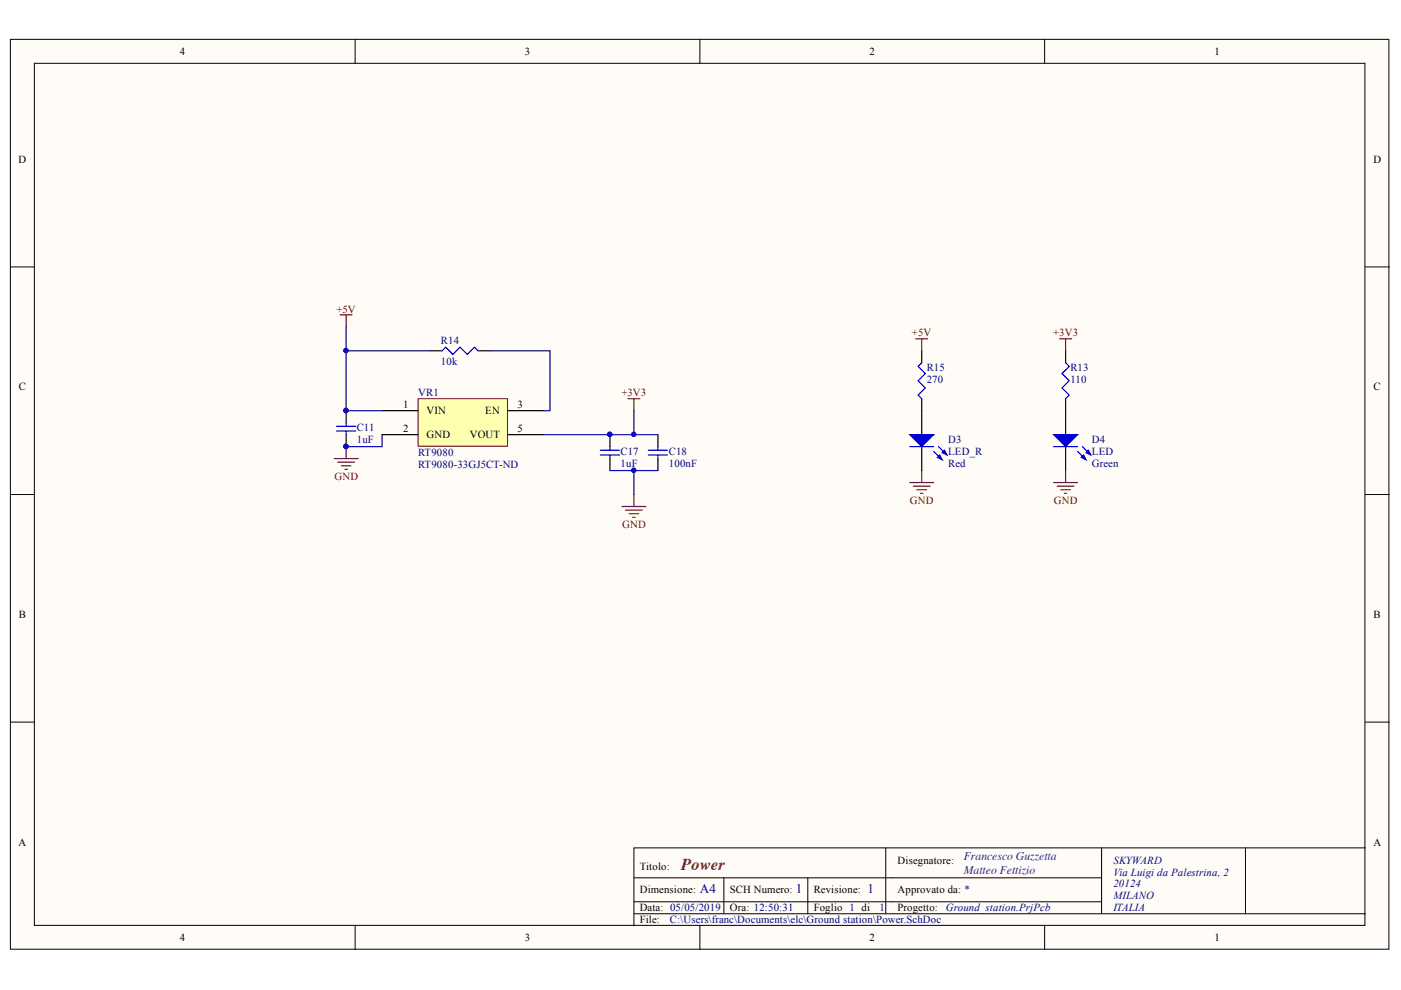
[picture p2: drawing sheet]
<svg xmlns="http://www.w3.org/2000/svg" width="297mm" height="210mm" viewBox="0 0 297 210" stroke-linecap="round" stroke-linejoin="round" font-family="sans-serif">
<!-- layer: Layer 1 -->
<path d="M2.2 8.3h292.3v193h-292.3z" fill="#fffcf8"/>
<path d="M2.2 8.3h292.3v193h-292.3z" fill="none" stroke="#000" stroke-width=".21"/>
<path d="M7.3 13.4h282.1v182.8h-282.1z" fill="#fffcf8"/>
<g fill="none" stroke="#000" stroke-width=".21">
<path d="M7.3 13.4h282.1v182.8h-282.1zM75.3 8.3v5.1M148.4 8.3v5.1M221.5 8.3v5.1M2.2 56.6h5.1M289.5 56.6h5.1M2.2 104.8h5.1M289.5 104.8h5.1M2.2 153.1h5.1M289.5 153.1h5.1M187.8 179.8v13.9M233.6 179.8v13.9"/>
<path d="M264.1 179.8h-129.7v16.5M289.5 179.8h-25.4v13.9M75.3 196.3v5.1M134.4 193.7h155.1M134.4 186.1h99.2M134.4 191.2h99.2M148.4 196.3v5.1M153.5 186.1v7.6M171.3 186.1v7.6M221.5 196.3v5.1"/>
</g>
<path d="M88.6 84.5h19v10.1h-19z" fill="#ffffb0"/>
<path d="M88.6 84.5h19v10.1h-19z" fill="none" stroke="#800000" stroke-width=".21"/>
<g fill="none" stroke="#000" stroke-width=".25">
<path d="M91.2 74.4h2.5M101.4 74.4h2.5M73.4 87.1v2.5M73.4 92.2v2.5M81 87.1h7.6M81 92.2h7.6M107.7 87.1h7.6M107.7 92.2h7.6M129.3 92.2v2.5M129.3 97.2v2.6M139.5 92.2v2.5M139.5 97.2v2.6"/>
<path d="M225.9 87.1v5.1M225.9 94.7v5.1"/>
</g>
<g fill="none" stroke="#800000" stroke-width=".25">
<path d="M72.1 66.8h2.6M73.4 66.8v2.5M70.8 97.2h5.1M71.6 98h3.6M72.4 98.8h2M73.1 99.5h.5M73.4 94.7v2.5M133.1 84.5h2.6M134.4 84.5v2.6M131.9 107.4h5M132.6 108.2h3.6M133.4 108.9h2"/>
<path d="M134.1 109.7h.6M134.4 104.8v2.6"/>
</g>
<g fill="#000080" stroke="#000080" stroke-width=".21">
<circle cx="73.3" cy="94.7" r=".46"/>
<circle cx="73.3" cy="87" r=".46"/>
<circle cx="129.3" cy="92.1" r=".46"/>
</g>
<g fill="none" stroke="#00f" stroke-width=".25">
<path d="M93.7 74.4l.8-.8 1.5 1.5 1.5-1.5 1.6 1.5 1.5-1.5 .8 .8M71.4 90.4h4M71.4 91.4h4M73.4 89.6v.8M73.4 91.4v.8M127.3 95.5h4.1M127.3 96.5h4.1M129.3 94.7v.8M129.3 96.5v.7M137.5 95.5h4M137.5 96.5h4M139.5 94.7v.8"/>
<path d="M139.5 96.5v.7"/>
</g>
<path d="M223.4 92.2h5.1l-2.6 2.5z" fill="#00f"/>
<path d="M223.4 92.2h5.1l-2.6 2.5zM228.5 95.7l1.8 1.8M229.5 94.7l1.8 1.8" fill="none" stroke="#00f" stroke-width=".25"/>
<path d="M229.2 97l.5-.5 .6 1z" fill="#00f"/>
<path d="M229.2 97l.5-.5 .6 1z" fill="none" stroke="#00f" stroke-width=".25"/>
<path d="M230.3 96l.5-.5 .5 1z" fill="#00f"/>
<path d="M225.9 76.9l.8 .8-1.5 1.5 1.5 1.5-1.5 1.5 1.5 1.6-.8 .7M223.4 94.7h5.1M230.3 96l.5-.5 .5 1z" fill="none" stroke="#00f" stroke-width=".25"/>
<g fill="none" stroke="#800000" stroke-width=".25">
<path d="M194.2 71.8h2.5M195.4 71.8v2.6M224.7 71.8h2.5M225.9 71.8v2.6M195.4 99.8v2.5M225.9 99.8v2.5M192.9 102.3h5.1M193.6 103.1h3.6M194.4 103.8h2M195.2 104.6h.5M223.4 102.3h5.1M224.2 103.1h3.5"/>
<path d="M224.9 103.8h2M225.7 104.6h.5"/>
</g>
<path d="M225.9 74.4v2.5M195.4 87.1v5.1M195.4 94.7v5.1M225.9 84.5v2.6" fill="none" stroke="#000" stroke-width=".25"/>
<path d="M73.4 69.3v17.8h7.6M73.4 74.4h17.8M103.9 74.4h12.7v12.7h-1.3M81 92.2v2.5h-7.6M115.3 92.2h24.2M129.3 99.8h10.2M134.4 87.1v5.1M134.4 99.8v5" fill="none" stroke="#000080" stroke-width=".25"/>
<g fill="#000080" stroke="#000080" stroke-width=".21">
<circle cx="73.3" cy="94.7" r=".46"/>
<circle cx="73.3" cy="87" r=".46"/>
<circle cx="73.3" cy="74.3" r=".46"/>
<circle cx="129.3" cy="92.1" r=".46"/>
<circle cx="134.4" cy="92.1" r=".46"/>
<circle cx="134.4" cy="99.7" r=".46"/>
</g>
<path d="M192.9 92.2h5.1l-2.6 2.5z" fill="#00f"/>
<path d="M192.9 92.2h5.1l-2.6 2.5zM198 95.7l1.7 1.8M199 94.7l1.8 1.8" fill="none" stroke="#00f" stroke-width=".25"/>
<path d="M198.7 97l.5-.5 .5 1z" fill="#00f"/>
<path d="M198.7 97l.5-.5 .5 1z" fill="none" stroke="#00f" stroke-width=".25"/>
<path d="M199.7 96l.6-.5 .5 1z" fill="#00f"/>
<path d="M195.4 76.9l-.7 .8 1.5 1.5-1.5 1.5 1.5 1.5-1.5 1.6 .7 .7M192.9 94.7h5.1M199.7 96l.6-.5 .5 1z" fill="none" stroke="#00f" stroke-width=".25"/>
<path d="M195.4 74.4v2.5M195.4 84.5v2.6" fill="none" stroke="#000" stroke-width=".25"/>
<g fill="#fefcfa">
<path d="M142.6 180.7h19.7v4.6h-19.7z"/>
<path d="M204 180.7h19.7v4.6h-19.7z"/>
</g>
<text font-size="3.5" fill="#800000" x="143.3" y="184.1">Senza Titolo</text>
<text font-size="3.5" fill="#7f1418" x="144.4" y="184.5">Power</text>
<g font-size="2.8" fill="#000080">
<text x="148.4" y="189.4">A4</text>
<text x="168.7" y="189.4">1</text>
<text x="184" y="189.4">1</text>
</g>
<g font-size="2.5" fill="#2b2d72">
<text x="204.4" y="182.4">Francesco Guzzetta</text>
<text x="204.4" y="185.4">Matteo Fettizio</text>
</g>
<g font-size="2.3">
<text x="38.2" y="11.7">4</text>
<text x="111.3" y="11.7">3</text>
<text x="184.4" y="11.7">2</text>
<text x="257.5" y="11.7">1</text>
<text x="3.9" y="34.5">D</text>
<text x="291.2" y="34.5">D</text>
<text x="4" y="82.8">C</text>
<text x="291.2" y="82.8">C</text>
<text x="85.5" y="86.6">1</text>
<text x="90.5" y="87.8">VIN</text>
<text x="102.9" y="87.8">EN</text>
<text x="109.7" y="86.6">3</text>
<text x="85.5" y="91.6">2</text>
<text x="90.5" y="92.9">GND</text>
<text x="99.6" y="92.9">VOUT</text>
<text x="109.7" y="91.6">5</text>
<text x="4" y="131">B</text>
<text x="291.2" y="131">B</text>
<text x="3.9" y="179.3">A</text>
<text x="291.2" y="179.3">A</text>
<text x="135.6" y="184.4">Titolo:</text>
<text x="190.3" y="183.1">Disegnatore:</text>
<text x="135.6" y="189.4">Dimensione:</text>
<text x="154.8" y="189.4">SCH Numero:</text>
<text x="172.5" y="189.4">Revisione:</text>
<text x="190.3" y="189.4">Approvato da: *</text>
<text x="135.6" y="193.2">Data: 05/05/2019</text>
<text x="135.6" y="195.8">File:</text>
<text x="154.8" y="193.2">Ora: 12:50:31</text>
<text x="172.5" y="193.2">Foglio 1 di</text>
<text x="190.3" y="193.2">Progetto:</text>
<text x="38.2" y="199.6">4</text>
<text x="111.3" y="199.6">3</text>
<text x="184.4" y="199.6">2</text>
<text x="257.5" y="199.6">1</text>
</g>
<g font-size="2.3" fill="#800000">
<text x="71.3" y="66.3">+5V</text>
<text x="193.3" y="71.3">+5V</text>
<text x="223.3" y="71.3">+3V3</text>
<text x="131.7" y="84">+3V3</text>
<text x="70.9" y="101.8">GND</text>
<text x="192.9" y="106.9">GND</text>
<text x="223.5" y="106.9">GND</text>
<text x="131.9" y="112">GND</text>
</g>
<g font-size="2.3" fill="#000080">
<text x="93.5" y="77.4">10k</text>
<text x="93.5" y="72.9">R14</text>
<text x="196.5" y="78.7">R15</text>
<text x="196.5" y="81.2">270</text>
<text x="226.9" y="81.2">110</text>
<text x="226.9" y="78.7">R13</text>
<text x="88.7" y="84">VR1</text>
<text x="75.6" y="91.4">C11</text>
<text x="75.6" y="93.9">1uF</text>
<text x="201" y="93.9">D3</text>
<text x="231.5" y="93.9">D4</text>
<text x="88.7" y="96.7">RT9080</text>
<text x="88.7" y="99.2">RT9080-33GJ5CT-ND</text>
<text x="131.6" y="99">1uF</text>
<text x="131.6" y="96.4">C17</text>
<text x="141.8" y="96.4">C18</text>
<text x="141.8" y="99">100nF</text>
<text x="201" y="99">Red</text>
<text x="201" y="96.4">LED_R</text>
<text x="231.5" y="99">Green</text>
<text x="231.5" y="96.4">LED</text>
<text x="204.3" y="183.1">*Guzzetta Fettizio</text>
<text x="236.1" y="185.6">Via Luigi da Palestrina, 2</text>
<text x="236.1" y="183.1">SKYWARD</text>
<text x="236.1" y="190.7">MILANO</text>
<text x="236.1" y="188.2">20124</text>
<text x="142" y="195.8">C:\Users\franc\Documents\elc\Ground station\Power.SchDoc</text>
<text x="186.5" y="193.2">1</text>
<text x="200.5" y="193.2">Ground_station.PrjPcb</text>
<text x="236.1" y="193.2">ITALIA</text>
</g>
</svg>
